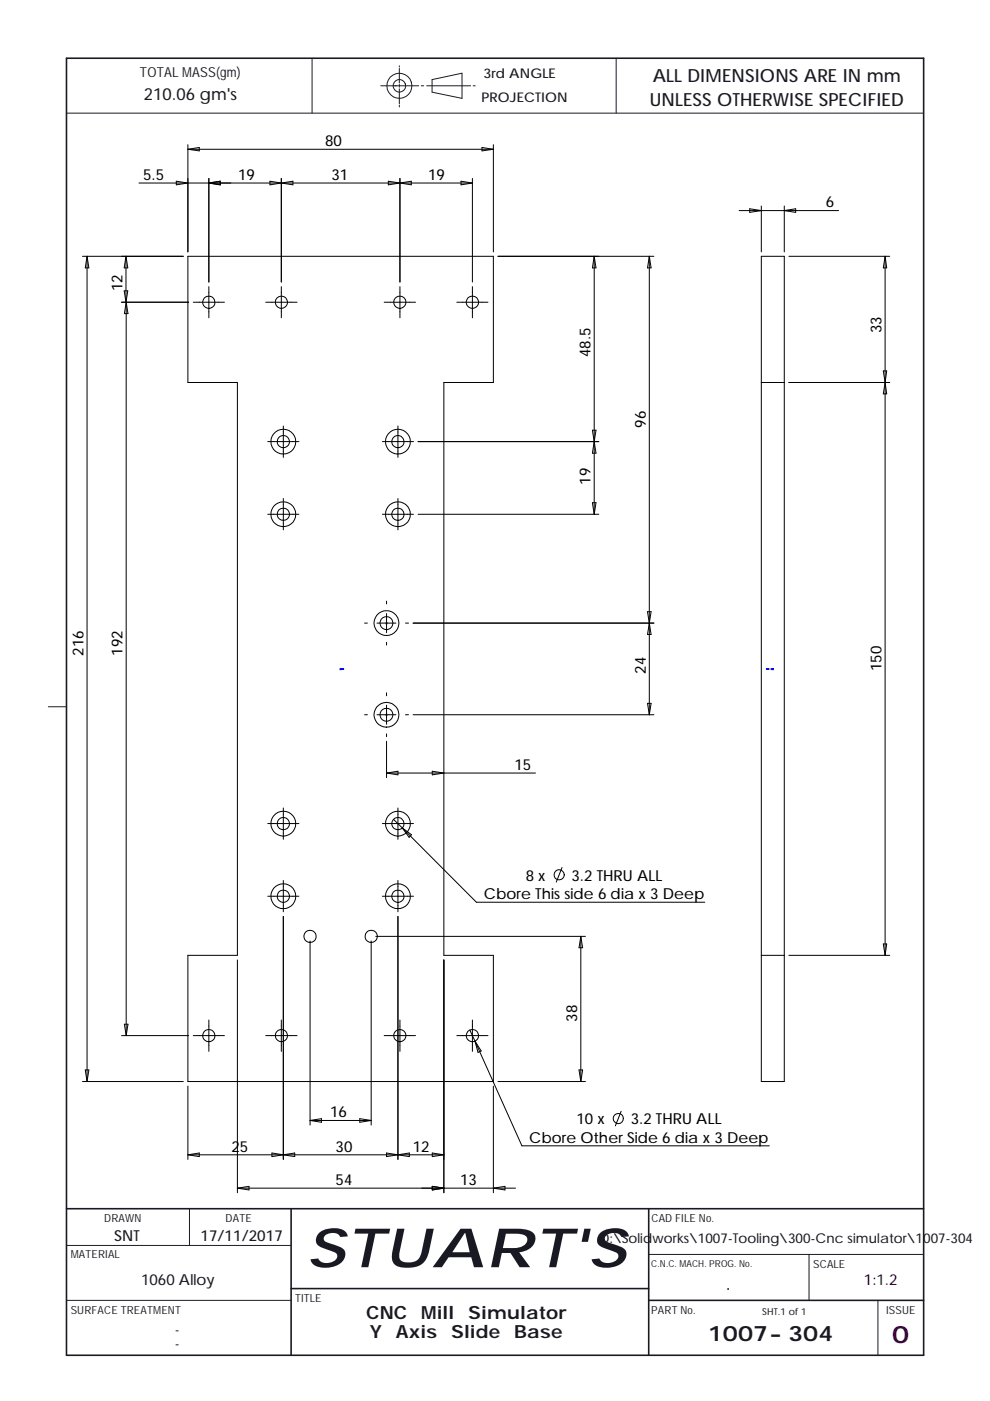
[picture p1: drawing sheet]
<svg xmlns="http://www.w3.org/2000/svg" width="210mm" height="297mm" viewBox="0 0 210 297" stroke-linecap="round" stroke-linejoin="round" font-family="sans-serif">
<g fill="none" stroke="#191924" stroke-width=".21">
<path d="M66.2 12.3v11.7M80.7 18.2h8.1M84.7 14v.2M84.7 14.5v3.1M84.7 17.9v.6M84.7 18.8v3.2M89.3 18.2h.5M90.5 18.2h9.3M91.6 16.9l6.4-1.4v5.4l-6.4-1.4zM100.3 18.2h.5M130.6 12.3v11.7M14.1 24h181.7"/>
<path d="M84.7 22.3v.4M10.2 149.8h3.9M40.2 256.3v7.8M14.1 275.7h47.6M14.1 264.1h47.6M137.5 266h58.3M171.5 266v9.7M186.1 275.7v11.6"/>
<circle cx="84.7" cy="18.2" r="2.66"/>
<circle cx="84.7" cy="18.2" r="1.33"/>
</g>
<path d="M14.1 12.3h181.7v275h-181.7zM14.1 256.3h181.7M61.7 256.3v31M137.5 256.3v31M61.7 273.2h75.8M137.5 275.7h58.3" fill="none" stroke="#191924" stroke-width=".34"/>
<g fill="none" stroke="#000" stroke-width=".21">
<path d="M29.5 38.8h70.7M37.4 38.4l2.4 .4-2.4 .4zM39.8 30.7v22.7M39.8 31.7l2.4-.4v.7zM39.8 31.7h64.8M44.3 37.8v22M44.3 38.8l2.4-.4v.8zM57.2 38.4l2.4 .4-2.4 .4zM59.6 37.8v22M59.6 38.8l2.5-.4v.8zM82.3 38.4l2.5 .4-2.5 .4zM84.8 37.8v22"/>
<path d="M84.8 38.8l2.4-.4v.8zM97.7 38.4l2.5 .4-2.5 .4zM100.2 37.8v22M102.2 31.3l2.4 .4-2.4 .3zM104.6 30.7v22.7M17.5 54.3h21.4M18.5 54.3l.3 2.5h-.7zM18.5 54.3v175M26.7 54.3l.4 2.5h-.8zM26.7 54.3v9.8M39.8 54.3h64.8v26.8h-10.5v121.5h10.5v26.7h-64.8v-26.7h10.5v-121.5h-10.5zM105.6 54.3h33"/>
<path d="M126 54.3l.4 2.5h-.8zM126 54.3v54.7M137.7 54.3l.3 2.5h-.7zM137.7 54.3v97.2M156.7 44.6h21.1M159 44.3l2.4 .3-2.4 .4zM161.4 54.3h4.9v175h-4.9zM161.4 43.7v9.7M166.3 43.7v9.7M166.3 44.6l2.4-.3v.7zM167.3 54.3h21.3M187.7 54.3l.3 2.5h-.7z"/>
<path d="M187.7 54.3v148.3M25.7 64.1h14.3M26.3 61.7h.8l-.4 2.4zM26.8 64.1l.3 2.4h-.7zM26.8 64.1v155.5M41 64.1h6.6M44.3 60.8v6.6M56.3 64.1h6.7M59.6 60.8v6.6M81.4 64.1h6.7M84.8 60.8v6.6M96.9 64.1h6.6"/>
<path d="M100.2 60.8v6.6M187.3 78.6h.7l-.3 2.5zM56.8 93.6h6.6M60.1 90.3v6.7M81.1 93.6h6.6M84.4 90.3v6.7M88.6 93.6h38.4M125.6 91.2l.8 4.9h-.8l.8-4.9zM161.4 81.1h4.9M167.3 81.1h21.3M187.7 81.1l.3 2.4h-.7zM56.8 109h6.6"/>
<path d="M60.1 105.7v6.6M81.1 109h6.6M84.4 105.7v6.6M88.6 109h38.4M125.6 106.6h.8l-.4 2.4zM77.3 132.1h.6M79.9 132.1h4M82 127.5v.5M82 130.1v4M82 136.2v.6M86 132.1h.6M87.6 132.1h51"/>
<path d="M137.3 129.7h.7l-.7 4.8h.7zM77.3 151.5h.6M79.9 151.5h4M82 146.9v.6M82 149.5v4.1M82 155.6v.6M82 157.2v7.7M86 151.5h.6M87.6 151.5h51M137.3 149.1h.7l-.3 2.4zM56.8 174.6h6.6M60.1 171.3v6.7"/>
<path d="M81.1 174.6h6.6M82 163.9l2.4-.4v.8zM82 163.9h31.5M83.4 173.7l1.9 1.8M84.4 171.3v6.7M85.3 175.5l1.9 1.5-.5 .5zM85.3 175.5l15.7 15.8h48.4M91.7 163.5l2.4 .4-2.4 .4zM56.8 190h6.6M60.1 186.7v6.6M60.1 194.3v51.5M65.7 199.5v39"/>
<path d="M78.7 199.5v39M79.7 198.5h44.4M81.1 190h6.6M84.4 186.7v6.6M84.4 194.3v51.5M119.2 183.9l-1.3 3.1M123.1 198.5v30.8M123.1 198.5l.4 2.4h-.7zM25.8 219.6h14.2M26.4 217.2h.7l-.3 2.4zM41 219.6h6.6M44.3 216.3v6.6"/>
<path d="M50.3 203.5v49.4M56.3 219.6h6.7M59.6 216.3v6.6M81.4 219.6h6.7M84.8 216.3v6.6M94.1 203.5v49.4M96.9 219.6h6.6M99.6 218.4l1.1 2.4M100.2 216.3v6.6M161.4 202.6h4.9M167.3 202.6h21.3M187.3 200.1h.7l-.3 2.5z"/>
<path d="M17.5 229.3h21.4M18.1 226.9h.7l-.3 2.4zM39.8 230.3v15.5M65.7 237.6h13M65.7 237.6l2.5-.4v.7zM76.3 237.2l2.4 .4-2.4 .3zM100.7 220.8l1.3 2-.7 .3zM100.7 220.8l10 22.1h52.4M104.6 230.3v22.6M105.6 229.3h18.5M122.8 226.9h.7l-.4 2.4zM131.7 235.6l-1.2 3.1"/>
<path d="M39.8 244.8l2.4-.3v.7zM39.8 244.8h54.3M50.3 251.9h59M50.3 251.9l2.5-.4v.8zM57.7 244.5l4.8 .7v-.7l-4.8 .7zM82 244.5v.7l4.8-.7v.7zM91.7 244.5l2.4 .3-2.4 .4zM91.7 251.5l2.4 .4-2.4 .4zM104.6 251.9l2.5-.4v.8z"/>
<circle cx="44.3" cy="64.1" r="1.31"/>
<circle cx="59.6" cy="64.1" r="1.3"/>
<circle cx="84.8" cy="64.1" r="1.31"/>
<circle cx="100.1" cy="64.1" r="1.31"/>
<circle cx="60.1" cy="93.6" r="1.3"/>
<circle cx="60.1" cy="93.6" r="2.63"/>
<circle cx="84.4" cy="93.7" r="1.29"/>
<circle cx="84.4" cy="93.6" r="2.63"/>
<circle cx="60.1" cy="109" r="2.64"/>
<circle cx="60.1" cy="109" r="1.29"/>
<circle cx="84.4" cy="109" r="2.64"/>
<circle cx="84.4" cy="109" r="1.28"/>
<circle cx="81.9" cy="132.1" r="1.38"/>
<circle cx="81.9" cy="132.1" r="2.64"/>
<circle cx="81.9" cy="151.6" r="1.38"/>
<circle cx="81.9" cy="151.5" r="2.64"/>
<circle cx="60.1" cy="174.6" r="2.64"/>
<circle cx="60.1" cy="174.6" r="1.3"/>
<circle cx="84.4" cy="174.6" r="1.29"/>
<circle cx="84.4" cy="174.6" r="2.64"/>
<circle cx="60.1" cy="190" r="2.64"/>
<circle cx="60.1" cy="190" r="1.31"/>
<circle cx="65.7" cy="198.5" r="1.3"/>
<circle cx="78.7" cy="198.5" r="1.29"/>
<circle cx="84.4" cy="190" r="2.64"/>
<circle cx="84.4" cy="190" r="1.3"/>
<circle cx="118.5" cy="185.5" r="1.09"/>
<circle cx="44.3" cy="219.6" r="1.31"/>
<circle cx="59.6" cy="219.6" r="1.3"/>
<circle cx="84.8" cy="219.6" r="1.31"/>
<circle cx="100.1" cy="219.6" r="1.31"/>
<circle cx="131.1" cy="237.1" r="1.07"/>
</g>
<path d="M81.8 132.1h.3M81.8 132l.3 .3M82 132v.3M82.1 132l-.3 .3M81.8 151.5h.3M81.8 151.4l.3 .3M82 151.4v.3M82.1 151.4l-.3 .3" fill="none" stroke="#808080" stroke-width=".21"/>
<g fill="#00f" stroke="#00f" stroke-width=".21">
<path d="M72.6 141.8h.3l-.3 .1z" fill-rule="evenodd"/>
<path d="M162.5 141.8h.3v.1z" fill-rule="evenodd"/>
</g>
<path d="M72.1 141.8h.8M72.1 141.7l.3 .3M72.2 141.7v.3M72.3 141.7l-.2 .3M162.5 141.8h1.5M163.7 141.7l.3 .3M163.8 141.7v.3M164 141.7l-.3 .3" fill="none" stroke="#00f" stroke-width=".21"/>
<text font-size="11.5" fill="#191924" x="64.9" y="268.7">STUART'S</text>
<text font-size="5.1" fill="#400040" x="189.2" y="284.8">0</text>
<text font-size="4.5" fill="#191924" x="150.1" y="284.2">1007-304</text>
<g font-size="3.9" fill="#191924">
<text x="138.4" y="17.3">ALL DIMENSIONS ARE IN mm</text>
<text x="137.8" y="22.4">UNLESS OTHERWISE SPECIFIED</text>
<text x="153.9" y="273.4">.</text>
<text x="77.6" y="279.7">CNC</text>
<text x="89.3" y="279.7">Mill</text>
<text x="99.3" y="279.7">Simulator</text>
<text x="78.4" y="283.6">Y</text>
<text x="83.9" y="283.6">Axis</text>
<text x="95.6" y="283.6">Slide</text>
<text x="109" y="283.6">Base</text>
</g>
<text font-size="3.6" fill="#191924" x="30.5" y="21.2">210.06 gm's</text>
<g font-size="3.2">
<text x="68.9" y="31">80</text>
<text x="30.4" y="38.1">5.5</text>
<text x="50.5" y="38.1">19</text>
<text x="70.3" y="38.1">31</text>
<text x="90.8" y="38.1">19</text>
<text x="175.1" y="44">6</text>
<text x="26" y="61.7" transform="rotate(-90 26 61.7)">12</text>
<text x="186.9" y="70.6" transform="rotate(-90 186.9 70.6)">33</text>
<text x="125.2" y="75.7" transform="rotate(-90 125.2 75.7)">48.5</text>
<text x="136.9" y="90.7" transform="rotate(-90 136.9 90.7)">96</text>
<text x="125.2" y="102.8" transform="rotate(-90 125.2 102.8)">19</text>
<text x="17.7" y="139" transform="rotate(-90 17.7 139)">216</text>
<text x="26" y="139" transform="rotate(-90 26 139)">192</text>
<text x="136.9" y="142.8" transform="rotate(-90 136.9 142.8)">24</text>
<text x="186.9" y="142.3" transform="rotate(-90 186.9 142.3)">150</text>
<text x="109.1" y="163.2">15</text>
<text x="102.6" y="190.6">Cbore Thisside 6 dia x 3 Deep</text>
<text x="111.5" y="186.7">8 x</text>
<text x="121.2" y="186.7">3.2 THRU ALL</text>
<text x="122.4" y="216.6" transform="rotate(-90 122.4 216.6)">38</text>
<text x="70" y="236.9">16</text>
<text x="122.2" y="238.4">10x</text>
<text x="133.7" y="238.4">3.2 THRU ALL</text>
<text x="49.1" y="244.2">25</text>
<text x="71.2" y="244.2">30</text>
<text x="87.5" y="244.2">12</text>
<text x="112.2" y="242.3">Cbore Other Side 6 dia x 3 Deep</text>
<text x="71.2" y="251.2">54</text>
<text x="97.5" y="251.2">13</text>
</g>
<g font-size="3.2" fill="#191924">
<text x="24.2" y="263.1">SNT</text>
<text x="42.5" y="263.2">17/11/2017</text>
<text x="29.9" y="272.4">1060Alloy</text>
</g>
<text font-size="3.2" fill="#400040" x="183.2" y="272.4">1:1.2</text>
<g font-size="2.9" fill="#191924">
<text x="29.7" y="16.3">TOTAL MASS(gm)</text>
<text x="127.1" y="263.6">D:\Solidworks\1007-Tooling\300-Cnc simulator\1007-304</text>
</g>
<g font-size="2.8" fill="#191924">
<text x="102.5" y="16.5">3rd ANGLE</text>
<text x="102.1" y="21.6">PROJECTION</text>
</g>
<g font-size="2.7" fill="#191924">
<text x="37.2" y="282.9">-</text>
<text x="37.2" y="285.9">-</text>
</g>
<g font-size="2.4" fill="#191924">
<text x="22.1" y="259">DRAWN</text>
<text x="47.8" y="259">DATE</text>
<text x="138.1" y="259">CAD FILE No.</text>
<text x="15" y="266.8">MATERIAL</text>
<text x="172.4" y="268.8">SCALE</text>
<text x="62.6" y="276">TITLE</text>
<text x="15" y="278.5">SURFACE TREATMENT</text>
<text x="138.1" y="278.5">PART No.</text>
<text x="187.9" y="278.5">ISSUE</text>
</g>
<g font-size="2" fill="#191924">
<text x="138.1" y="268.6">C.N.C. MACH. PROG. No.</text>
<text x="161.6" y="278.8">SHT.1 of1</text>
</g>
</svg>
